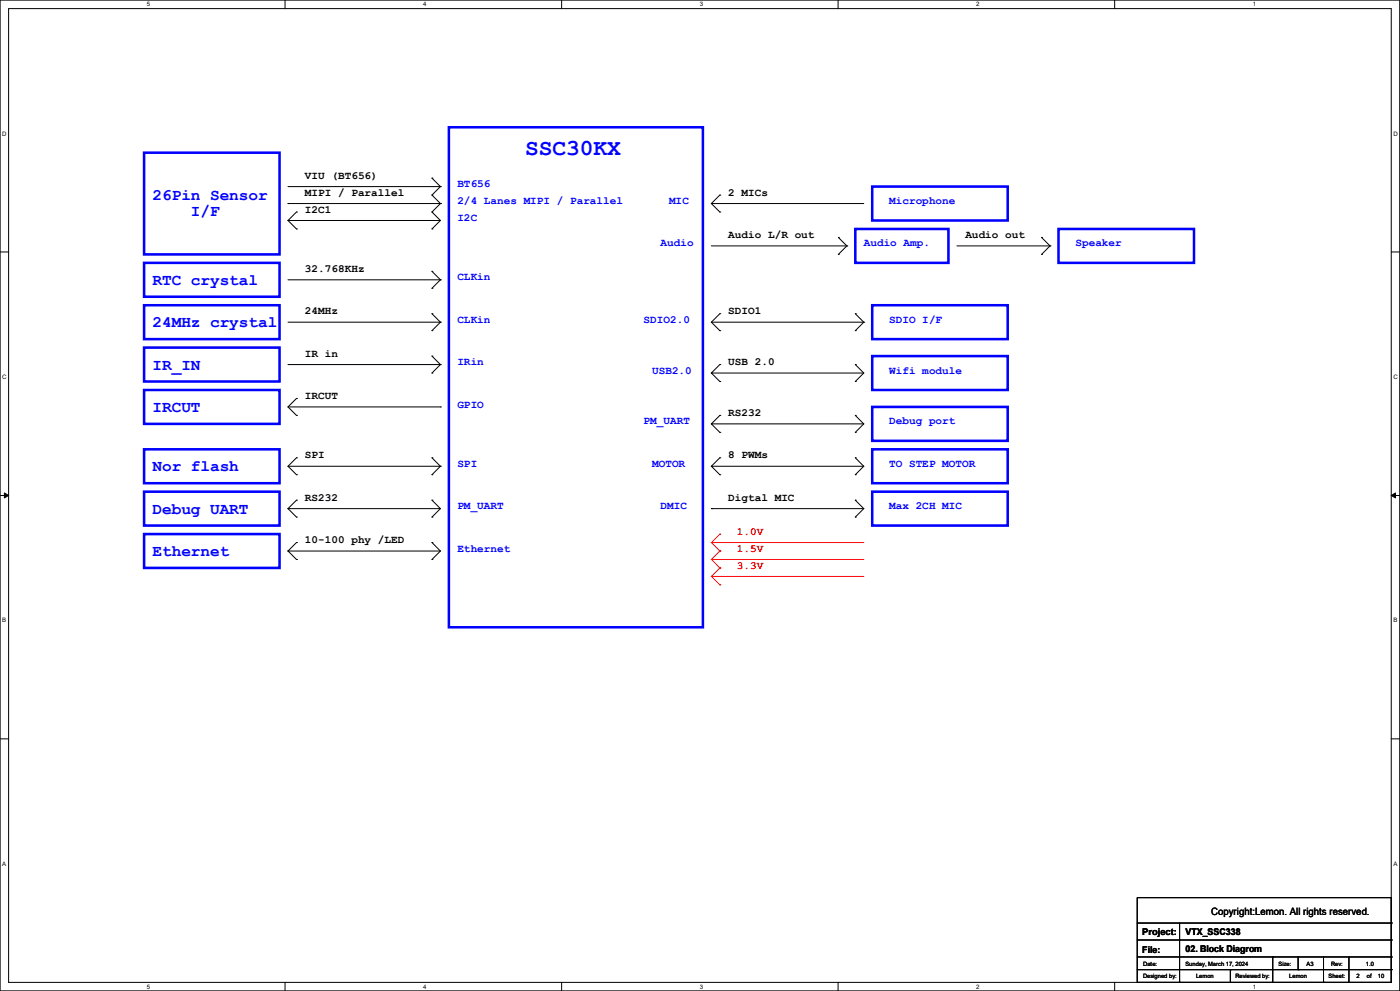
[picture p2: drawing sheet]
<svg xmlns="http://www.w3.org/2000/svg" width="420mm" height="297mm" viewBox="0 0 420 297" stroke-linecap="round" stroke-linejoin="round" font-family="sans-serif">
<path d="M0 0h419.9v297h-419.9zM2.6 2.6h414.8v291.8h-414.8z" fill="none" stroke="#000" stroke-width=".3"/>
<g fill="#fff">
<path d="M44 .3h1v2h-1z"/>
<path d="M44 294.7h1v2h-1z"/>
</g>
<path d="M85.5 0v2.6M85.5 294.4v2.6" fill="none" stroke="#000" stroke-width=".3"/>
<g fill="#fff">
<path d="M127 .3h.9v2h-.9z"/>
<path d="M127 294.7h.9v2h-.9z"/>
</g>
<path d="M168.5 0v2.6M168.5 294.4v2.6" fill="none" stroke="#000" stroke-width=".3"/>
<g fill="#fff">
<path d="M209.9 .3h1v2h-1z"/>
<path d="M209.9 294.7h1v2h-1z"/>
</g>
<path d="M251.4 0v2.6M251.4 294.4v2.6" fill="none" stroke="#000" stroke-width=".3"/>
<g fill="#fff">
<path d="M292.9 .3h.9v2h-.9z"/>
<path d="M292.9 294.7h.9v2h-.9z"/>
</g>
<path d="M334.4 0v2.6M334.4 294.4v2.6" fill="none" stroke="#000" stroke-width=".3"/>
<g fill="#fff">
<path d="M375.8 .3h1v2h-1z"/>
<path d="M375.8 294.7h1v2h-1z"/>
<path d="M.7 39h1.2v2h-1.2z"/>
<path d="M418 39h1.3v2h-1.3z"/>
<path d="M.7 112h1.2v2h-1.2z"/>
<path d="M418 112h1.3v2h-1.3z"/>
</g>
<path d="M0 75.5h2.6M417.4 75.5h2.5" fill="none" stroke="#000" stroke-width=".3"/>
<g fill="#fff">
<path d="M.7 185h1.2v1.9h-1.2z"/>
<path d="M418 185h1.2v1.9h-1.2z"/>
</g>
<path d="M0 148.5h2.6M417.4 148.5h2.5" fill="none" stroke="#000" stroke-width=".3"/>
<path d="M1.3 147.7l1.3 .8-1.3 .7zM417.4 148.5l1.2-.8v1.5z" fill="#000" stroke="#000" stroke-width=".3"/>
<g fill="#fff">
<path d="M.7 257.9h1.2v2h-1.2z"/>
<path d="M418 257.9h1.2v2h-1.2z"/>
</g>
<g fill="none" stroke="#000" stroke-width=".3">
<path d="M86.4 55.9h45.7M129.6 53.4h.1M129.6 58.5h.1M129.6 53.4l2.5 2.5M129.6 58.5l2.5 2.5M132.1 55.9h.1M132.1 55.9l-2.5 2.6M215.9 58.5h.1M215.9 58.5l-2.5 2.5M86.4 61h.1M86.4 66.1h.1M86.4 61h45.7"/>
<path d="M86.4 66.1h45.7M86.4 66.1l2.5 2.5M88.9 68.6h.1M88.9 63.5h.1M88.9 63.5l-2.5 2.6M129.6 63.5h.1M129.6 68.6h.1M129.6 63.5l2.5 2.6M132.1 61h.1M132.1 66.1l-2.5 2.5M132.1 61l-2.5 2.5M213.4 61h.1"/>
<path d="M213.4 61h45.7M213.4 61l2.5 2.5M213.4 73.7h40.6M215.9 63.5h.1M251.5 71.2h.1M251.5 76.2h.1M251.5 71.2l2.5 2.5M254 73.7h.1M254 73.7l-2.5 2.5M287.1 73.7h27.9M312.5 71.2h.1M312.5 76.2h.1"/>
<path d="M312.5 71.2l2.5 2.5M315 73.7h.1M315 73.7l-2.5 2.5M86.4 96.6h45.7M86.4 83.9h45.7M129.6 94h.1M129.6 99.1h.1M129.6 81.3h.1M129.6 86.4h.1M129.6 94l2.5 2.6M129.6 81.3l2.5 2.6M132.1 96.6h.1"/>
<path d="M132.1 83.9h.1M132.1 96.6l-2.5 2.5M132.1 83.9l-2.5 2.5M213.4 96.6h45.7M213.4 96.6l2.5 2.5M215.9 99.1h.1M215.9 94h.1M215.9 94l-2.5 2.6M256.6 94h.1M256.6 99.1h.1M256.6 94l2.5 2.6M259.1 96.6h.1"/>
<path d="M259.1 96.6l-2.5 2.5M86.4 109.3h45.7M88.9 119.4h.1M88.9 119.4l-2.5 2.6M129.6 106.7h.1M129.6 111.8h.1M129.6 106.7l2.5 2.6M132.1 109.3h.1M132.1 109.3l-2.5 2.5M213.4 111.8h.1M213.4 111.8l2.5 2.5M213.4 111.8h45.7"/>
<path d="M215.9 114.3h.1M215.9 109.3h.1M215.9 109.3l-2.5 2.5M256.6 109.3h.1M256.6 114.3h.1M256.6 109.3l2.5 2.5M259.1 111.8l-2.5 2.5M86.4 139.7h45.7M86.4 122h45.7M86.4 122l2.5 2.5M86.4 139.7l2.5 2.6M88.9 124.5h.1"/>
<path d="M88.9 137.2h.1M88.9 137.2l-2.5 2.5M129.6 137.2h.1M129.6 137.2l2.5 2.5M132.1 139.7h.1M132.1 122h.1M132.1 139.7l-2.5 2.6M213.4 127h.1M213.4 139.7h.1M213.4 139.7h45.7M213.4 127l2.5 2.6M213.4 127h45.7"/>
<path d="M213.4 139.7l2.5 2.6M215.9 129.6h.1M215.9 124.5h.1M215.9 137.2h.1M215.9 124.5l-2.5 2.5M215.9 137.2l-2.5 2.5M256.6 124.5h.1M256.6 129.6h.1M256.6 137.2h.1M256.6 124.5l2.5 2.5M256.6 137.2l2.5 2.5M259.1 127l-2.5 2.6"/>
<path d="M259.1 139.7l-2.5 2.6M86.4 152.4h.1M86.4 152.4h45.7M86.4 152.4l2.5 2.6M88.9 155h.1M88.9 149.9h.1M88.9 142.3h.1M88.9 149.9l-2.5 2.5M129.6 142.3h.1M129.6 149.9h.1M129.6 155h.1M129.6 149.9l2.5 2.5"/>
<path d="M132.1 152.4l-2.5 2.6M213.4 152.4h.1M213.4 152.4h45.7M215.9 142.3h.1M256.6 142.3h.1M256.6 149.9h.1M256.6 155h.1M256.6 149.9l2.5 2.5M259.1 152.4l-2.5 2.6M86.4 165.1h.1M86.4 165.1h45.7M86.4 165.1l2.5 2.6"/>
<path d="M88.9 167.7h.1M88.9 162.6h.1M88.9 162.6l-2.5 2.5M129.6 162.6h.1M129.6 167.7h.1M129.6 162.6l2.5 2.5M132.1 165.1l-2.5 2.6M0 221.4h2.6M417.4 221.4h2.5M341.2 269h76.2v25.4h-76.2zM341.2 276.6h76.2M353.9 276.6v17.8"/>
<path d="M417.4 276.6h.1M341.2 281.7h76.2M341.2 286.8h76.2M341.2 290.6h76.2M353.9 294.4h.1M369.1 290.6h.1M369.1 290.6v3.8M381.8 286.8h.1M381.8 286.8v7.6M389.4 290.6h.1M389.4 286.8v3.8M397 294.4h.1"/>
<path d="M397 286.8v7.6M404.7 294.4h.1M404.7 286.8v7.6M417.4 281.7h.1M417.4 286.8h.1M417.4 290.6h.1"/>
</g>
<g fill="none" stroke="#00f" stroke-width=".76">
<path d="M134.7 38.1h76.2v149.9h-76.2zM43.2 45.8h40.7v30.4h-40.7zM261.7 55.9h40.6v10.2h-40.6zM43.2 78.8h40.7v10.1h-40.7zM256.6 68.6h27.9v10.2h-27.9zM317.5 68.6h40.7v10.2h-40.7zM43.2 91.5h40.7v10.1h-40.7zM261.7 91.5h40.6v10.1h-40.6zM43.2 104.2h40.7v10.1h-40.7zM43.2 116.9h40.7v10.1h-40.7zM261.7 106.7h40.6v10.2h-40.6zM43.2 134.7h40.7v10.1h-40.7z"/>
<path d="M261.7 122h40.6v10.1h-40.6zM261.7 134.7h40.6v10.1h-40.6zM43.2 147.4h40.7v10.1h-40.7zM261.7 147.4h40.6v10.1h-40.6zM43.2 160.1h40.7v10.1h-40.7z"/>
</g>
<g fill="none" stroke="#f00" stroke-width=".3">
<path d="M213.4 162.6h.1M213.4 167.7h.1M213.4 172.8h.1M213.4 162.6h45.7M213.4 162.6l2.5 2.5M213.4 167.7h45.7M213.4 167.7l2.5 2.5M213.4 172.8h45.7M213.4 172.8l2.5 2.5M215.9 165.1h.1M215.9 160.1h.1M215.9 170.2h.1"/>
<path d="M215.9 175.3h.1M215.9 160.1l-2.5 2.5M215.9 165.1l-2.5 2.6M215.9 170.2l-2.5 2.6"/>
</g>
<text font-size="6.9" fill="#00f" x="157.5" y="46.4">SSC30KX</text>
<g font-size="4.8" fill="#00f">
<text x="45.8" y="60">26Pin Sensor</text>
<text x="57.3" y="64.8">I/F</text>
<text x="45.8" y="85.4">RTC crystal</text>
<text x="45.8" y="98.1">24MHz crystal</text>
<text x="45.8" y="110.8">IR_IN</text>
<text x="45.8" y="123.5">IRCUT</text>
<text x="45.8" y="141.3">Nor flash</text>
<text x="45.8" y="154">Debug UART</text>
<text x="45.8" y="166.7">Ethernet</text>
</g>
<g font-size="3.3">
<text x="91.5" y="53.6">VIU (BT656)</text>
<text x="91.5" y="58.6">MIPI / Parallel</text>
<text x="218.5" y="58.6">2 MICs</text>
<text x="91.5" y="63.7">I2C1</text>
<text x="218.5" y="71.3">Audio L/R out</text>
<text x="289.6" y="71.3">Audio out</text>
<text x="91.5" y="81.5">32.768KHz</text>
<text x="91.5" y="94.2">24MHz</text>
<text x="218.5" y="94.2">SDIO1</text>
<text x="91.5" y="106.9">IR in</text>
<text x="218.5" y="109.4">USB 2.0</text>
<text x="91.5" y="119.6">IRCUT</text>
<text x="218.5" y="124.7">RS232</text>
<text x="91.5" y="137.4">SPI</text>
<text x="218.5" y="137.4">8 PWMs</text>
<text x="91.5" y="150.1">RS232</text>
<text x="218.5" y="150.1">Digtal MIC</text>
<text x="91.5" y="162.8">10-100 phy /LED</text>
</g>
<g font-size="3.3" fill="#00f">
<text x="137.2" y="56.1">BT656</text>
<text x="137.2" y="61.2">2/4 Lanes MIPI / Parallel</text>
<text x="200.7" y="61.2">MIC</text>
<text x="266.7" y="61.2">Microphone</text>
<text x="137.2" y="66.3">I2C</text>
<text x="198.2" y="73.9">Audio</text>
<text x="259.1" y="73.9">Audio Amp.</text>
<text x="322.6" y="73.9">Speaker</text>
<text x="137.2" y="84">CLKin</text>
<text x="137.2" y="96.7">CLKin</text>
<text x="193.1" y="96.7">SDIO2.0</text>
<text x="266.7" y="96.7">SDIO I/F</text>
<text x="137.2" y="109.4">IRin</text>
<text x="195.6" y="112">USB2.0</text>
<text x="266.7" y="112">Wifi module</text>
<text x="137.2" y="122.1">GPIO</text>
<text x="193.1" y="127.2">PM_UART</text>
<text x="266.7" y="127.2">Debug port</text>
<text x="137.2" y="139.9">SPI</text>
<text x="195.6" y="139.9">MOTOR</text>
<text x="266.7" y="139.9">TO STEP MOTOR</text>
<text x="137.2" y="152.6">PM_UART</text>
<text x="198.2" y="152.6">DMIC</text>
<text x="266.7" y="152.6">Max 2CH MIC</text>
<text x="137.2" y="165.3">Ethernet</text>
</g>
<g font-size="3.3" fill="#f00">
<text x="221" y="160.2">1.0V</text>
<text x="221" y="165.3">1.5V</text>
<text x="221" y="170.4">3.3V</text>
</g>
<text font-size="3" x="363.3" y="274.3">Copyright:Lemon. All rights reserved.</text>
<g font-size="2.8">
<text x="342.7" y="280.3">Project:</text>
<text x="355.6" y="280.3">VTX_SSC338</text>
<text x="342.7" y="285.6">File:</text>
<text x="355.6" y="285.4">02. Block Diagrom</text>
</g>
<g font-size="1.8">
<text x="44" y="1.9">5</text>
<text x="127" y="1.9">4</text>
<text x="209.9" y="1.9">3</text>
<text x="292.9" y="1.9">2</text>
<text x="375.8" y="1.9">1</text>
<text x=".7" y="40.6">D</text>
<text x="418" y="40.6">D</text>
<text x=".7" y="113.6">C</text>
<text x="418" y="113.6">C</text>
<text x=".7" y="186.6">B</text>
<text x="418" y="186.6">B</text>
<text x=".7" y="259.5">A</text>
<text x="418" y="259.5">A</text>
<text x="342.9" y="293.2">Designed by:</text>
<text x="342.9" y="289.4">Date:</text>
<text x="355.6" y="289.4">Sunday, March 17, 2024</text>
<text x="358.8" y="293.2">Lemon</text>
<text x="370.6" y="293.2">Reviewed by:</text>
<text x="383.6" y="289.4">Size:</text>
<text x="386.7" y="293.2">Lemon</text>
<text x="392" y="289.4">A3</text>
<text x="398.6" y="293.2">Sheet:</text>
<text x="399.3" y="289.4">Rev:</text>
<text x="406.9" y="293.2">2</text>
<text x="409.8" y="289.4">1.0</text>
<text x="410" y="293.2">of</text>
<text x="413.3" y="293.2">10</text>
<text x="44" y="296.3">5</text>
<text x="127" y="296.3">4</text>
<text x="209.9" y="296.3">3</text>
<text x="292.9" y="296.3">2</text>
<text x="375.8" y="296.3">1</text>
</g>
</svg>
